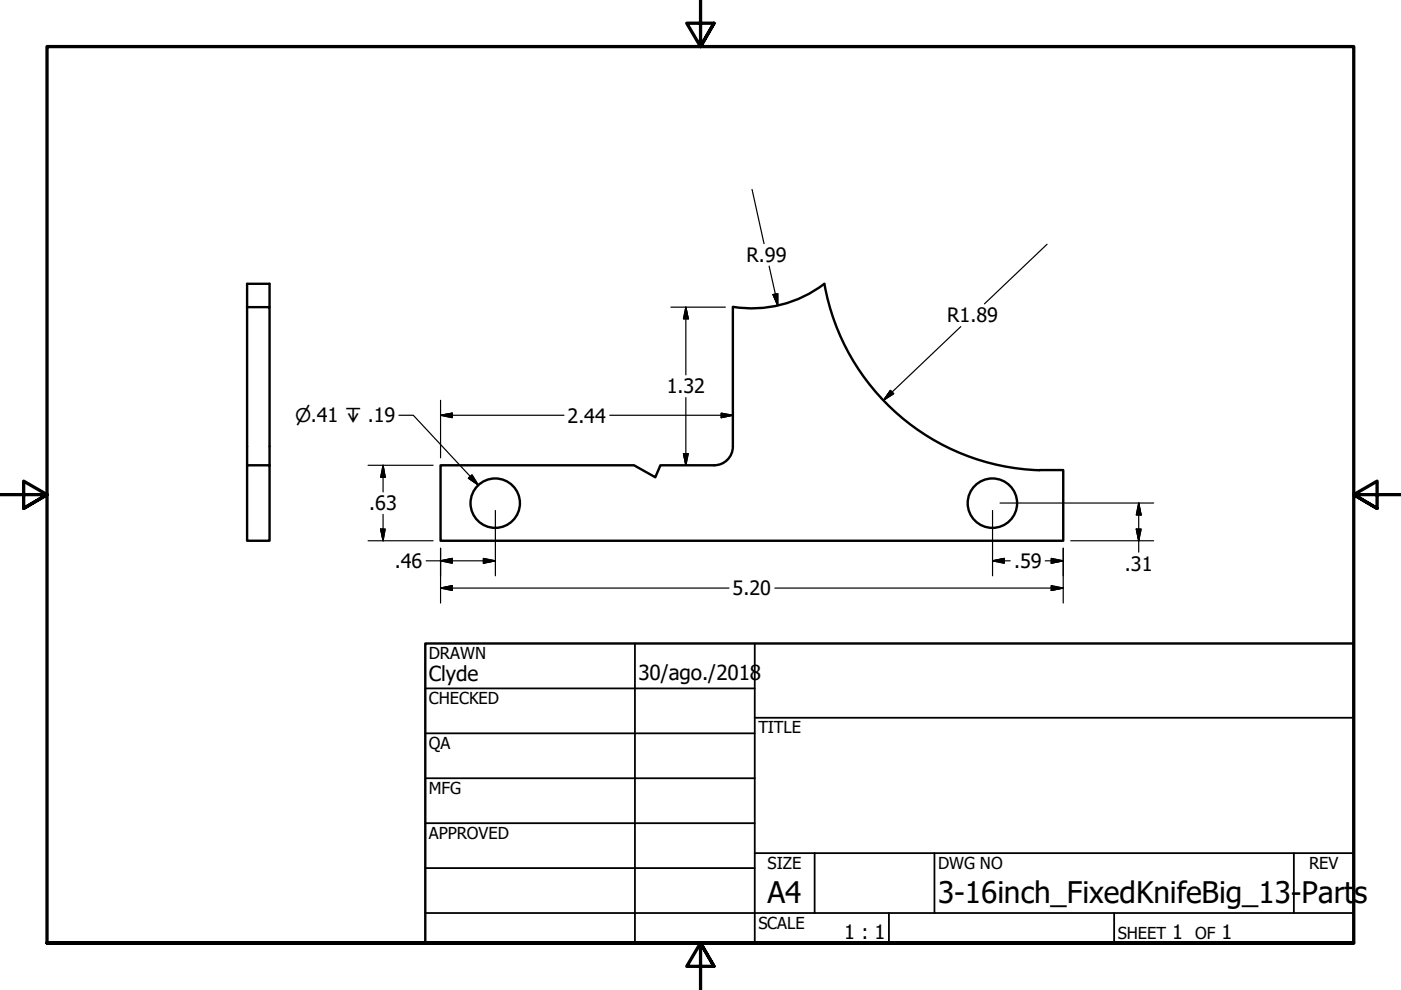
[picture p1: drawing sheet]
<svg xmlns="http://www.w3.org/2000/svg" width="297mm" height="210mm" viewBox="0 0 297 210" stroke-linecap="round" stroke-linejoin="round" font-family="sans-serif">
<!-- layer: Visible (ANSI) -->
<g fill="none" stroke="#000" stroke-width=".51">
<path d="M52.4 65.1v33.6M57.1 65.1v-4.9h-4.7v4.9h4.7v33.6M155.4 65.1v29.6a4 4 0 0 1-4 4M174.8 60.2a25.2 25.2 0 0 1-19.4 4.9M174.8 60.2a47.9 47.9 0 0 0 45.6 39.5M52.4 98.7h4.7v16h-4.7zM151.4 98.7h-11.4l-1.1 2.5-4.5-2.5h-41v16h132v-15h-5"/>
<circle cx="105" cy="106.7" r="5.2"/>
<circle cx="210.4" cy="106.7" r="5.2"/>
</g>
<!-- layer: Border (ANSI) -->
<path d="M148.5 -.1v10l-2.9-5h5.8l-2.9 5 2.9-5M0 104.9h10l-5-2.9v5.8l5-2.9-5 2.9M297 104.9h-10l5-2.9v5.8l-5-2.9 5 2.9M10 199.9v-190h277v190h-277h277M151.4 204.9l-2.9-5 2.9 5h-5.8l2.9-5v10" fill="none" stroke="#000" stroke-width=".7"/>
<!-- layer: Title (ANSI) -->
<g fill="none" stroke="#000" stroke-width=".38">
<path d="M134.6 136.4v63.5M160 136.4v63.5M90.2 146h69.8M90.2 155.5h69.8M160 152.2h127M90.2 165h69.8M90.2 174.5h69.8M90.2 193.6h196.8M90.2 184.1h69.8M160 180.9h127M172.7 180.9v12.7M188.5 193.6v6.3"/>
<path d="M198.1 180.9v12.7M236.2 193.6v6.3M274.3 180.9v12.7"/>
</g>
<path d="M90.2 136.4h196.8v63.5h-196.8z" fill="none" stroke="#000" stroke-width=".51"/>
<!-- layer: Dimension (ANSI) -->
<g fill="none" stroke="#000" stroke-width=".25">
<path d="M159.4 40.2l2.6 11.5M163.1 56.4l1.8 8.4M222 51.8l-13.3 12.6M142.2 65.1h11.6M145.4 65.1l.5 2.5h-1zM145.4 65.1v14.4M163.9 62.5l1-.2v2.5zM203.7 69.3l-16.4 15.6M78 98.7h13.8M81.2 98.7l.5 2.5h-1zM81.2 98.7v5.6M93.4 88l2.5-.4v1z"/>
<path d="M93.4 84.9v12.2M93.4 88h26.2M129.3 88h26.1M144.9 96.2h1l-.5 2.5zM145.4 84.3v14.4M152.9 87.6l2.5 .4-2.5 .6zM188.8 82.8l.7 .7-2.2 1.4zM78 114.7h13.8M80.7 112.2h1l-.5 2.5zM81.2 109.1v5.6M90.4 118.9h14.6M93.4 118.9l2.5-.5v1z"/>
<path d="M93.4 116.2v11.7M102.5 118.4l2.5 .5-2.5 .5zM105 108.2v13.9M210.4 118.9l2.5-.5v1zM210.4 118.9h3.8M210.4 108.2v13.9M212 106.7h32.6M221.6 118.9h3.8M222.9 118.4l2.5 .5-2.5 .5zM225.4 116.2v11.7M227 114.7h17.6M240.9 112.2h1l-.5 2.5z"/>
<path d="M241.4 106.7l.5 2.5h-1zM241.4 106.7v10.4M93.4 124.7l2.5-.5v1zM93.4 124.7h61.2M164.3 124.7h61.1M222.9 124.2l2.5 .5-2.5 .5z"/>
</g>
<g fill="#000" stroke="#000" stroke-width=".25">
<path d="M145.4 65.1l.5 2.5zM145.4 65.1l.5 2.5h-1zM163.9 62.5l1 2.3zM163.9 62.5l1-.2v2.5zM93.4 88l2.5-.4zM93.4 88l2.5-.4v1zM144.9 96.2l.5 2.5zM144.9 96.2h1l-.5 2.5zM152.9 88.6l2.5-.6zM152.9 87.6l2.5 .4-2.5 .6zM188.8 82.8l-1.5 2.1zM188.8 82.8l.7 .7-2.2 1.4z"/>
<path d="M80.7 112.2l.5 2.5zM80.7 112.2h1l-.5 2.5zM81.2 98.7l.5 2.5zM81.2 98.7l.5 2.5h-1zM93.4 118.9l2.5-.5zM93.4 118.9l2.5-.5v1zM102.5 119.4l2.5-.5zM102.5 118.4l2.5 .5-2.5 .5zM210.4 118.9l2.5-.5zM210.4 118.9l2.5-.5v1zM222.9 119.4l2.5-.5zM222.9 118.4l2.5 .5-2.5 .5z"/>
<path d="M240.9 112.2l.5 2.5zM240.9 112.2h1l-.5 2.5zM241.4 106.7l.5 2.5zM241.4 106.7l.5 2.5h-1zM93.4 124.7l2.5-.5zM93.4 124.7l2.5-.5v1zM222.9 125.2l2.5-.5zM222.9 124.2l2.5 .5-2.5 .5z"/>
</g>
<!-- layer: Symbol (ANSI) -->
<path d="M84.6 88h3l13.8 14.8M99.3 101.4l.8-.7 1.3 2.1z" fill="none" stroke="#000" stroke-width=".25"/>
<path d="M99.3 101.4l2.1 1.4zM99.3 101.4l.8-.7 1.3 2.1z" fill="#000" stroke="#000" stroke-width=".25"/>
<g font-size="6.3">
<text x="162.8" y="191.4">A4</text>
<text x="198.9" y="191.5">3-16inch_FixedKnifeBig_13-</text>
<text x="276" y="191.5">Part</text>
<text x="287.1" y="191.5">s</text>
</g>
<g font-size="4.4">
<text x="90.9" y="144.3">Clyde</text>
<text x="135.4" y="144.2">30/ago./2018</text>
</g>
<g font-size="4.2">
<text x="158.3" y="55.5">R.99</text>
<text x="200.9" y="68.4">R1.89</text>
<text x="141.4" y="83.4">1.32</text>
<text x="120.3" y="89.6">2.44</text>
<text x="78.3" y="108.2">.63</text>
<text x="83.7" y="120.4">.46</text>
<text x="215" y="120.4">.59</text>
<text x="238.5" y="121">.31</text>
<text x="155.3" y="126.2">5.20</text>
<text x="179" y="199.2">1 : 1</text>
<text x="248.5" y="199.1">1</text>
<text x="259" y="199.1">1</text>
</g>
<text font-size="4" x="62.5" y="89.6">⌀.41 ↧ .19</text>
<g font-size="3.5">
<text x="90.9" y="139.7">DRAWN</text>
<text x="90.9" y="149.3">CHECKED</text>
<text x="160.8" y="155.5">TITLE</text>
<text x="90.9" y="158.8">QA</text>
<text x="90.9" y="168.3">MFG</text>
<text x="90.9" y="177.8">APPROVED</text>
<text x="162.8" y="184.2">SIZE</text>
<text x="198.9" y="184.2">DWG NO</text>
<text x="277.6" y="184.2">REV</text>
<text x="160.8" y="196.9">SCALE</text>
<text x="237" y="199.1">SHEET</text>
<text x="253.4" y="199.1">OF</text>
</g>
</svg>
